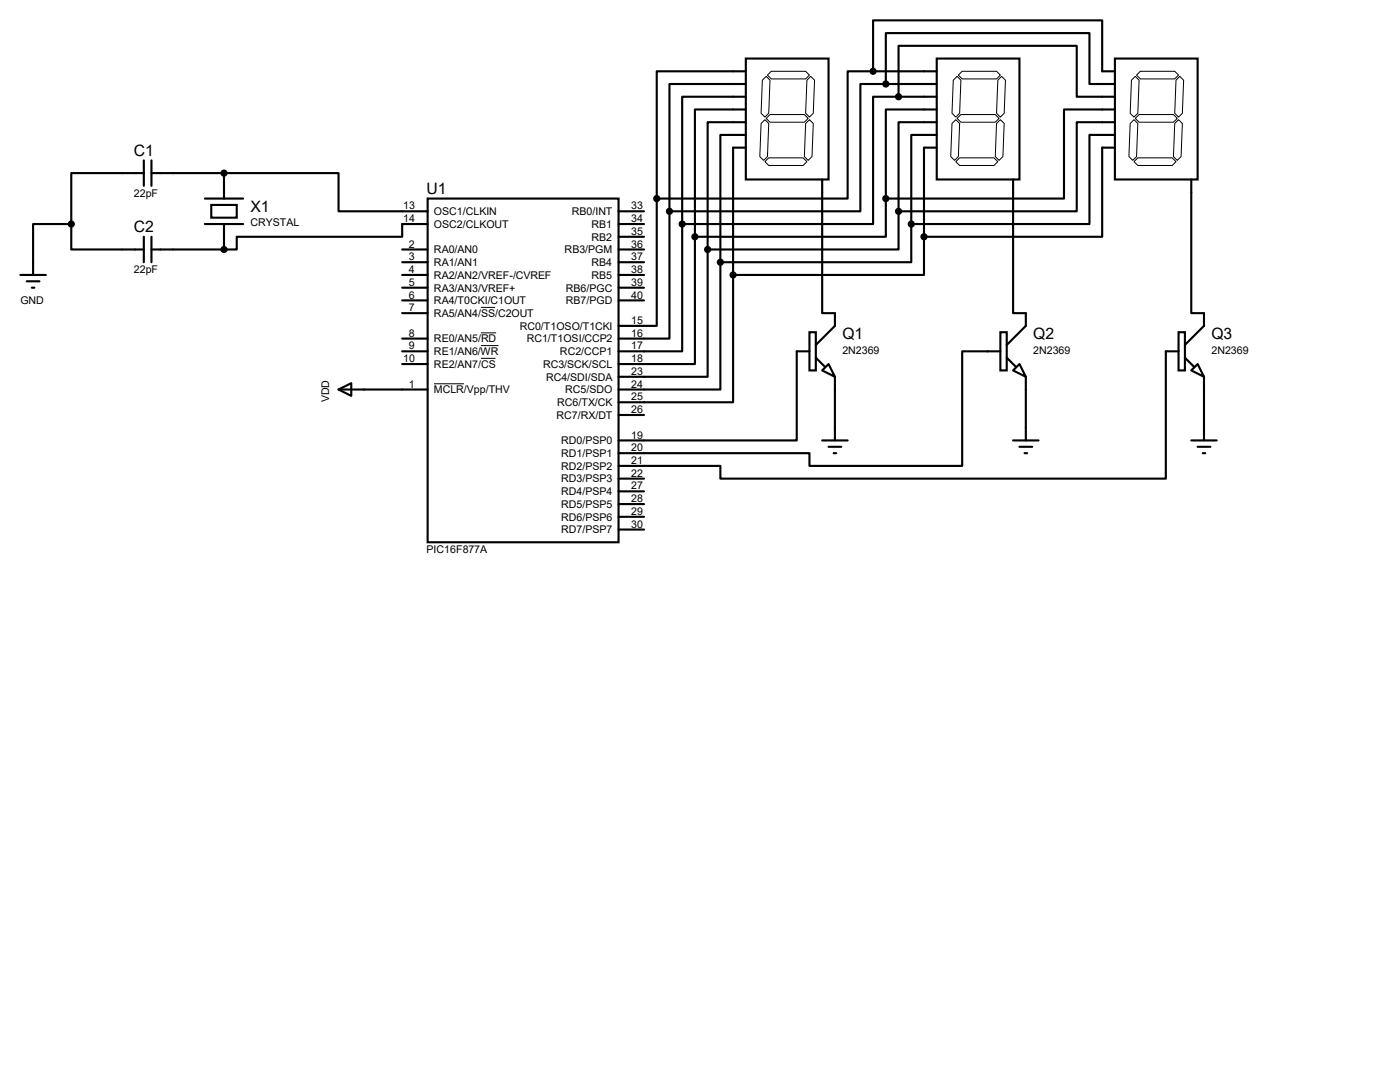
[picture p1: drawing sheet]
<svg xmlns="http://www.w3.org/2000/svg" width="279mm" height="216mm" viewBox="0 0 279 216" stroke-linecap="round" stroke-linejoin="round" font-family="sans-serif">
<g fill="none" stroke="#000" stroke-width=".42">
<path d="M148.8 11.7h16.6v24.1h-16.6zM148.8 14.2h-17.7v25.4M148.8 16.8h-15.2v25.4M148.8 19.3h-12.7v25.4M174.2 14.2h-5v25.4h-38.1M174.2 14.2v-10.1h45.8v10.1h2.5M174.2 14.2h12.7M176.8 16.8h-5.1v25.4h-38.1M176.8 16.8v-10.2h40.6v10.2h5.1M176.8 16.8h10.1M179.3 19.3h-5.1v25.4h-38.1M179.3 19.3v-10.2h35.6v10.2h7.6"/>
<path d="M179.3 19.3h7.6M186.9 11.7h16.6v24.1h-16.6zM222.5 11.7h16.5v24.1h-16.5zM28.7 34.5h-14.5v10.2M28.7 32v5.1M30.2 34.5h14.5M30.2 32v5.1M40.9 39.6h7.6M44.7 34.5h22.9v7.7h17.7M44.7 34.5v5.1M85.3 39.6h38.1v68.6h-38.1zM131.1 39.6v25.4h-7.7"/>
<path d="M148.8 21.8h-10.1v25.4M148.8 24.4h-7.6v25.4M148.8 26.9h-5v25.4M148.8 29.5h-2.5v25.4M164.1 35.8v26.7h2.5v2.5l-3.8 3.8M176.8 39.6v7.6h-38.1M186.9 21.8h-10.1v17.8M186.9 24.4h-7.6v17.8M186.9 26.9h-5v17.8M186.9 29.5h-2.5v17.7M202.2 35.8v26.7h2.5v2.5l-3.8 3.8M222.5 21.8h-10.2v17.8h-35.5"/>
<path d="M222.5 24.4h-7.6v17.8h-35.6M222.5 26.9h-5.1v17.8h-35.5M222.5 29.5h-2.5v17.7h-35.6M237.7 35.8v26.7h2.6v2.5l-3.8 3.8M4.1 54.9h5M5.3 56.1h2.6M6.3 57.4h.6M14.2 44.7v5.1h14.5M14.2 44.7h-7.6v10.2M28.7 47.2v5.1M30.2 49.8h14.5M30.2 47.2v5.1"/>
<path d="M40.9 44.7h7.6M42.2 40.9h5v2.5h-5zM44.7 44.7v5.1M80.3 49.8h5M80.3 54.9h5M80.3 57.4h5M80.3 52.3h5M80.3 59.9h5M85.3 44.7h-5v2.5h-33.1v2.6h-2.5M123.4 49.8h5.1M123.4 44.7h5.1M123.4 54.9h5.1"/>
<path d="M123.4 57.4h5.1M123.4 52.3h5.1M123.4 59.9h5.1M123.4 42.2h5.1M123.4 47.2h5.1M133.6 42.2v25.4h-10.2M136.1 44.7v25.4h-12.7M138.7 47.2v25.4h-15.3M141.2 49.8v25.4h-17.8M143.8 52.3v25.4h-20.4M146.3 54.9v25.4h-22.9M179.3 42.2v7.6h-38.1"/>
<path d="M181.9 44.7v7.6h-38.1M184.4 47.2v7.7h-38.1M67.6 77.7l2.5-1.2v2.5zM67.6 77.7h17.7M80.3 62.5h5M80.3 67.6h5M80.3 70.1h5M80.3 72.6h5M161.5 66.3h1.3v7.6h-1.3zM161.5 70.1h-2.5v17.8h-35.6M162.8 71.4l1.8 1.8M164.1 73.9l1.3-1.3 1.2 2.6z"/>
<path d="M166.6 75.2v12.7M199.6 66.3h1.3v7.6h-1.3zM199.6 70.1h-7.6v22.9h-30.5v-2.6h-38.1M200.9 71.4l1.8 1.8M202.2 73.9l1.3-1.3 1.2 2.6zM204.7 75.2v12.7M235.2 66.3h1.3v7.6h-1.3zM235.2 70.1h-2.5v25.4h-88.9v-2.5h-20.4M236.5 71.4l1.8 1.8M237.7 73.9l1.3-1.3 1.3 2.6zM240.3 75.2v12.7M123.4 98h5.1"/>
<path d="M123.4 95.5h5.1M123.4 82.8h5.1M164.1 87.9h5.1M165.4 89.2h2.5M166.4 90.4h.5M202.2 87.9h5.1M203.5 89.2h2.5M204.5 90.4h.5M237.7 87.9h5.1M239 89.2h2.6M240 90.4h.5M123.4 105.7h5.1"/>
<path d="M123.4 103.1h5.1M123.4 100.6h5.1"/>
</g>
<g fill="#000" stroke="#000" stroke-width=".42">
<circle cx="174.2" cy="14.2" r=".51"/>
<circle cx="176.8" cy="16.8" r=".51"/>
<circle cx="179.3" cy="19.3" r=".51"/>
<circle cx="44.7" cy="34.5" r=".51"/>
<circle cx="131.1" cy="39.6" r=".51"/>
<circle cx="176.8" cy="39.6" r=".51"/>
<circle cx="14.2" cy="44.7" r=".51"/>
<circle cx="44.7" cy="49.8" r=".51"/>
<circle cx="133.6" cy="42.2" r=".51"/>
<circle cx="136.1" cy="44.7" r=".51"/>
<circle cx="138.7" cy="47.2" r=".51"/>
<circle cx="141.2" cy="49.8" r=".51"/>
<circle cx="143.8" cy="52.3" r=".51"/>
<circle cx="146.3" cy="54.9" r=".51"/>
<circle cx="179.3" cy="42.2" r=".51"/>
<circle cx="181.9" cy="44.7" r=".51"/>
<circle cx="184.4" cy="47.2" r=".51"/>
</g>
<g fill="none" stroke="#000" stroke-width=".2">
<path d="M152.1 16l.8-.8 .8 .8-.3 6.6-.7 .8-.8-.8zM153.2 15l.7-.8h6.9l.7 .8-.7 .7h-6.9zM161 16l.8-.8 .8 .8-.3 6.6-.8 .8-.7-.8zM190.2 16l.8-.8 .8 .8-.3 6.6-.7 .8-.8-.8zM191.3 15l.7-.8h6.9l.7 .8-.7 .7h-6.9zM199.1 16l.8-.8 .8 .8-.3 6.6-.8 .8-.7-.8zM225.8 16l.8-.8 .7 .8-.2 6.6-.8 .8-.7-.8zM227.6 14.2h6.8l.8 .8-.8 .7h-6.8l-.8-.7zM234.7 16l.8-.8 .7 .8-.2 6.6-.8 .8-.8-.8zM151.9 24.6l.8-.7 .7 .7-.2 6.6-.8 .8-.8-.8zM152.7 32.3l.7-.8h6.9l.7 .8-.7 .7h-6.9zM152.9 23.6l.8-.7h6.8l.8 .7-.8 .8h-6.8z"/>
<path d="M161.5 23.9l.8 .7-.2 6.6-.8 .8-.8-.8 .3-6.6zM190.8 32.3l.7-.8h6.9l.7 .8-.7 .7h-6.9zM190.8 23.9l.7 .7-.2 6.6-.8 .8-.8-.8 .3-6.6zM191 23.6l.8-.7h6.8l.8 .7-.8 .8h-6.8zM199.6 23.9l.8 .7-.2 6.6-.8 .8-.8-.8 .3-6.6zM226.3 32.3l.8-.8h6.8l.8 .8-.8 .7h-6.8zM226.3 23.9l.8 .7-.3 6.6-.7 .8-.8-.8 .3-6.6zM226.6 23.6l.7-.7h6.9l.7 .7-.7 .8h-6.9zM234.4 24.6l.8-.7 .8 .7-.3 6.6-.8 .8-.7-.8zM86.6 76.6h6M96 61.3h2.8M96 66.4h3"/>
<path d="M96 69h3.5M96 71.5h2.9"/>
</g>
<g font-size="3.1">
<text x="26.7" y="31.1">C1</text>
<text x="85.1" y="38.7">U1</text>
<text x="26.7" y="46.4">C2</text>
<text x="50" y="42.2">X1</text>
<text x="168.1" y="67.6">Q1</text>
<text x="206.2" y="67.6">Q2</text>
<text x="241.8" y="67.6">Q3</text>
</g>
<g font-size="2.1">
<text x="26.7" y="39.2">22pF</text>
<text x="80.5" y="41.8">13</text>
<text x="126" y="41.8">33</text>
<text x="50" y="45.2">CRYSTAL</text>
<text x="80.5" y="44.3">14</text>
<text x="86.6" y="42.9">OSC1/CLKIN</text>
<text x="86.6" y="45.5">OSC2/CLKOUT</text>
<text x="114.1" y="42.9">RB0/INT</text>
<text x="118.1" y="45.5">RB1</text>
<text x="126" y="46.9">35</text>
<text x="126" y="44.3">34</text>
<text x="81.6" y="49.4">2</text>
<text x="81.6" y="51.9">3</text>
<text x="86.6" y="50.5">RA0/AN0</text>
<text x="86.6" y="53.1">RA1/AN1</text>
<text x="112.7" y="50.5">RB3/PGM</text>
<text x="118.1" y="53.1">RB4</text>
<text x="118.1" y="48">RB2</text>
<text x="126" y="51.9">37</text>
<text x="126" y="49.4">36</text>
<text x="26.7" y="54.5">22pF</text>
<text x="81.6" y="54.5">4</text>
<text x="81.6" y="59.6">6</text>
<text x="81.6" y="57">5</text>
<text x="86.6" y="55.6">RA2/AN2/VREF-/CVREF</text>
<text x="86.6" y="58.2">RA3/AN3/VREF+</text>
<text x="112.9" y="58.2">RB6/PGC</text>
<text x="118.1" y="55.6">RB5</text>
<text x="126" y="59.6">40</text>
<text x="126" y="57">39</text>
<text x="126" y="54.5">38</text>
<text x="4.1" y="60.7">GND</text>
<text x="81.6" y="62.1">7</text>
<text x="86.6" y="60.7">RA4/T0CKI/C1OUT</text>
<text x="86.6" y="63.2">RA5/AN4/SS/C2OUT</text>
<text x="103.7" y="65.8">RC0/T1OSO/T1CKI</text>
<text x="112.9" y="60.7">RB7/PGD</text>
<text x="126" y="64.6">15</text>
<text x="81.6" y="67.2">8</text>
<text x="81.6" y="69.7">9</text>
<text x="86.6" y="68.3">RE0/AN5/RD</text>
<text x="86.6" y="70.9">RE1/AN6/WR</text>
<text x="105.1" y="68.3">RC1/T1OSI/CCP2</text>
<text x="111.8" y="70.9">RC2/CCP1</text>
<text x="126" y="67.2">16</text>
<text x="126" y="69.7">17</text>
<text x="168.1" y="70.6">2N2369</text>
<text x="206.2" y="70.6">2N2369</text>
<text x="241.8" y="70.6">2N2369</text>
<text x="80.5" y="72.3">10</text>
<text x="81.6" y="77.3">1</text>
<text x="86.6" y="73.4">RE2/AN7/CS</text>
<text x="108.4" y="73.4">RC3/SCK/SCL</text>
<text x="109" y="75.9">RC4/SDI/SDA</text>
<text x="126" y="72.3">18</text>
<text x="126" y="77.3">24</text>
<text x="126" y="74.8">23</text>
<text x="65.7" y="80.3" transform="rotate(-90 65.7 80.3)">VDD</text>
<text x="86.6" y="78.5">MCLR/Vpp/THV</text>
<text x="111.1" y="83.6">RC7/RX/DT</text>
<text x="111.2" y="81">RC6/TX/CK</text>
<text x="112.8" y="78.5">RC5/SDO</text>
<text x="126" y="82.4">26</text>
<text x="126" y="79.9">25</text>
<text x="112" y="88.6">RD0/PSP0</text>
<text x="126" y="87.5">19</text>
<text x="112" y="91.2">RD1/PSP1</text>
<text x="112" y="93.7">RD2/PSP2</text>
<text x="126" y="90">20</text>
<text x="126" y="95.1">22</text>
<text x="126" y="92.6">21</text>
<text x="112" y="101.3">RD5/PSP5</text>
<text x="112" y="98.8">RD4/PSP4</text>
<text x="112" y="96.3">RD3/PSP3</text>
<text x="126" y="100.2">28</text>
<text x="126" y="97.7">27</text>
<text x="112" y="106.4">RD7/PSP7</text>
<text x="112" y="103.9">RD6/PSP6</text>
<text x="126" y="105.3">30</text>
<text x="126" y="102.7">29</text>
<text x="85.1" y="110.4">PIC16F877A</text>
</g>
</svg>
